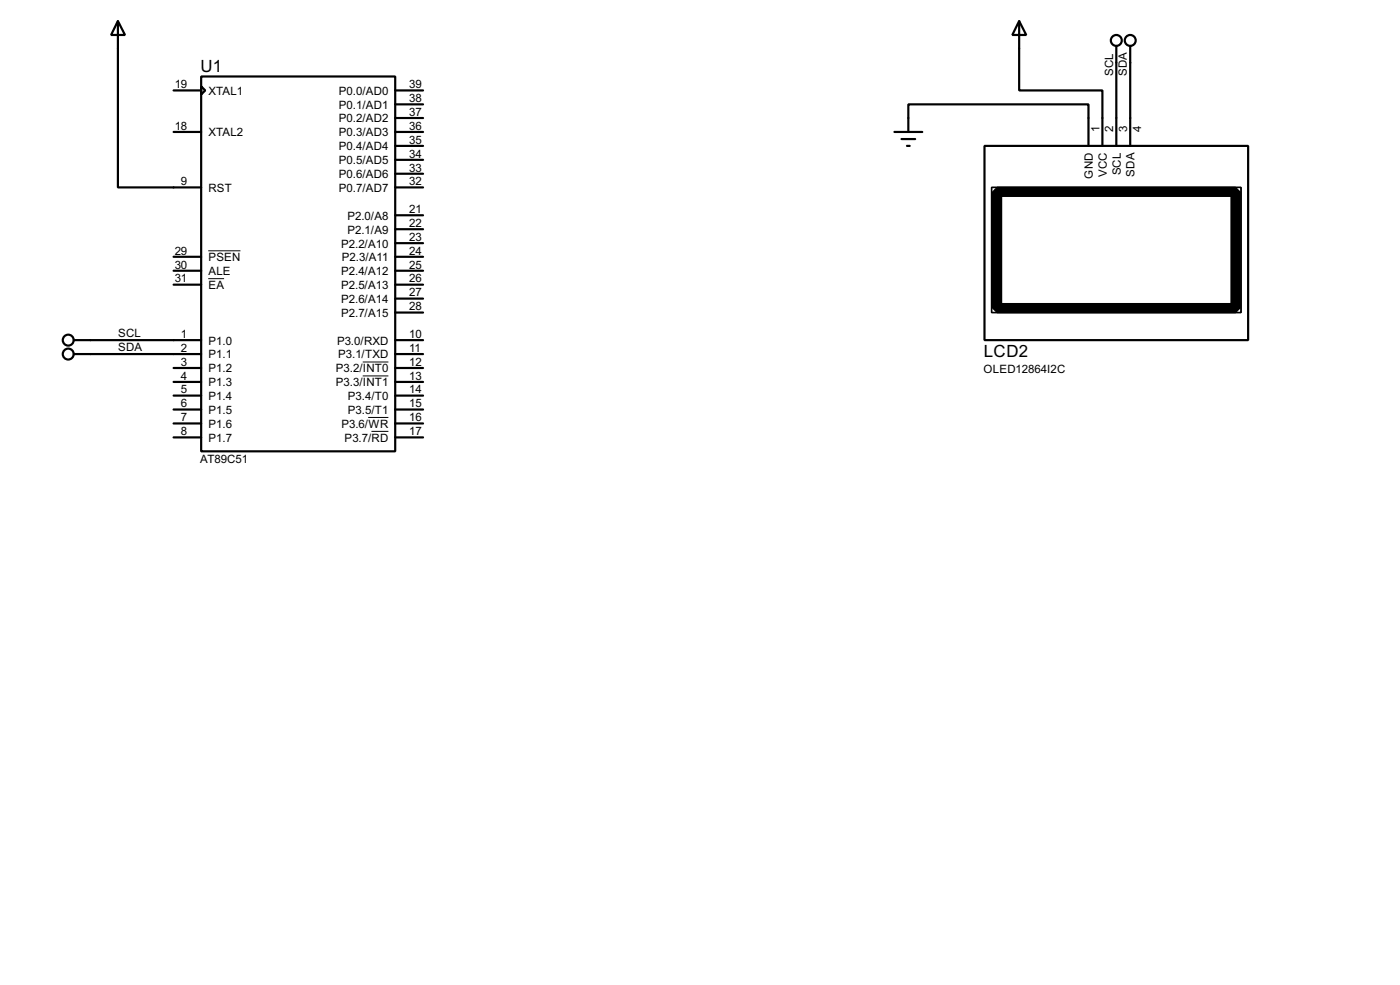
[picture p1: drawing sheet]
<svg xmlns="http://www.w3.org/2000/svg" width="256mm" height="180mm" viewBox="0 0 256 180" stroke-linecap="round" stroke-linejoin="round" font-family="sans-serif">
<g fill="none" stroke="#000" stroke-width=".4">
<path d="M21.6 3.9l1.3 2.5h-2.5zM21.6 3.9v30.4h15.3M31.8 16.6h5.1M36.9 14h35.5v68.6h-35.5zM36.9 15.8l.7 .8-.7 .7zM72.4 16.6h5.1M72.4 19.1h5.1M186.7 3.9l1.3 2.5h-2.5zM186.7 3.9v12.7h15.3v10.1M204.5 8.4v18.3M207.1 8.4v18.3M31.8 24.2h5.1"/>
<path d="M72.4 24.2h5.1M72.4 34.3h5.1M72.4 21.6h5.1M72.4 26.7h5.1M72.4 29.3h5.1M72.4 31.8h5.1M72.4 39.4h5.1M163.9 24.2h5.1M165.2 25.5h2.5M166.2 26.7h.5M166.4 24.2v-5.1h33v7.6M180.4 26.7h48.3v35.6h-48.3z"/>
<path d="M31.8 49.6h5.1M31.8 52.1h5.1M31.8 47h5.1M72.4 49.6h5.1M72.4 52.1h5.1M72.4 47h5.1M72.4 57.2h5.1M72.4 42h5.1M72.4 44.5h5.1M72.4 54.7h5.1M13.5 62.3h23.4M13.5 64.8h23.4"/>
<path d="M31.8 67.4h5.1M31.8 69.9h5.1M31.8 72.4h5.1M31.8 75h5.1M31.8 77.5h5.1M72.4 62.3h5.1M72.4 64.8h5.1M72.4 67.4h5.1M72.4 69.9h5.1M72.4 72.4h5.1M72.4 75h5.1M72.4 77.5h5.1"/>
<path d="M31.8 80.1h5.1M72.4 80.1h5.1"/>
<circle cx="204.5" cy="7.4" r="1"/>
<circle cx="207" cy="7.4" r="1"/>
<circle cx="12.5" cy="64.8" r="1"/>
<circle cx="12.5" cy="62.3" r="1"/>
</g>
<path d="M38.2 51h2.9M38.2 45.9h5.9M66.5 66.3h4.7M66.5 68.8h4.7M67.5 76.4h3.7M68.1 79h3.1" fill="none" stroke="#000" stroke-width=".18"/>
<path d="M181.7 34.3h45.7v22.9h-45.7z" fill="none" stroke="#000" stroke-width=".25"/>
<path d="M182.7 35.1h43.7v21.3h-43.7z" fill="none" stroke="#000" stroke-width="1.9"/>
<g font-size="3.5">
<text x="36.7" y="13.2">U1</text>
<text x="180.2" y="65.4">LCD2</text>
</g>
<g font-size="2.4">
<text x="32" y="16.2">19</text>
<text x="38.2" y="17.3">XTAL1</text>
<text x="62.1" y="17.3">P0.0/AD0</text>
<text x="75" y="16.2">39</text>
<text x="203.9" y="14" transform="rotate(-90 203.9 14)">SCL</text>
<text x="206.5" y="14" transform="rotate(-90 206.5 14)">SDA</text>
<text x="32" y="23.8">18</text>
<text x="62.1" y="19.9">P0.1/AD1</text>
<text x="62.1" y="22.4">P0.2/AD2</text>
<text x="75" y="18.7">38</text>
<text x="75" y="21.2">37</text>
<text x="75" y="23.8">36</text>
<text x="38.2" y="25">XTAL2</text>
<text x="62.1" y="25">P0.3/AD3</text>
<text x="62.1" y="27.5">P0.4/AD4</text>
<text x="75" y="26.3">35</text>
<text x="75" y="28.9">34</text>
<text x="201.4" y="24.2" transform="rotate(-90 201.4 24.2)">1</text>
<text x="203.9" y="24.1" transform="rotate(-90 203.9 24.1)">2</text>
<text x="206.5" y="24.1" transform="rotate(-90 206.5 24.1)">3</text>
<text x="209.1" y="24.2" transform="rotate(-90 209.1 24.2)">4</text>
<text x="33.2" y="33.9">9</text>
<text x="38.2" y="35.1">RST</text>
<text x="62.1" y="30">P0.5/AD5</text>
<text x="62.1" y="32.6">P0.6/AD6</text>
<text x="62.1" y="35.1">P0.7/AD7</text>
<text x="75" y="31.4">33</text>
<text x="75" y="33.9">32</text>
<text x="200.2" y="32.7" transform="rotate(-90 200.2 32.7)">GND</text>
<text x="202.8" y="32.5" transform="rotate(-90 202.8 32.5)">VCC</text>
<text x="205.3" y="32.1" transform="rotate(-90 205.3 32.1)">SCL</text>
<text x="207.8" y="32.4" transform="rotate(-90 207.8 32.4)">SDA</text>
<text x="63.6" y="40.2">P2.0/A8</text>
<text x="75" y="39">21</text>
<text x="75" y="41.6">22</text>
<text x="32" y="46.6">29</text>
<text x="38.2" y="47.8">PSEN</text>
<text x="62.5" y="45.3">P2.2/A10</text>
<text x="62.6" y="47.8">P2.3/A11</text>
<text x="63.6" y="42.7">P2.1/A9</text>
<text x="75" y="44.1">23</text>
<text x="75" y="46.6">24</text>
<text x="32" y="49.2">30</text>
<text x="32" y="51.7">31</text>
<text x="38.2" y="50.4">ALE</text>
<text x="38.2" y="52.9">EA</text>
<text x="62.5" y="50.4">P2.4/A12</text>
<text x="62.5" y="52.9">P2.5/A13</text>
<text x="75" y="49.2">25</text>
<text x="75" y="51.7">26</text>
<text x="62.5" y="58">P2.7/A15</text>
<text x="62.5" y="55.4">P2.6/A14</text>
<text x="75" y="56.8">28</text>
<text x="75" y="54.3">27</text>
<text x="21.6" y="61.7">SCL</text>
<text x="21.6" y="64.2">SDA</text>
<text x="33.2" y="61.9">1</text>
<text x="33.2" y="64.4">2</text>
<text x="38.2" y="63.1">P1.0</text>
<text x="38.2" y="65.6">P1.1</text>
<text x="61.7" y="63.1">P3.0/RXD</text>
<text x="61.9" y="65.6">P3.1/TXD</text>
<text x="75" y="61.9">10</text>
<text x="75" y="64.4">11</text>
<text x="33.2" y="67">3</text>
<text x="33.2" y="69.5">4</text>
<text x="33.2" y="72">5</text>
<text x="38.2" y="68.1">P1.2</text>
<text x="38.2" y="70.7">P1.3</text>
<text x="61.5" y="68.1">P3.2/INT0</text>
<text x="61.5" y="70.7">P3.3/INT1</text>
<text x="75" y="67">12</text>
<text x="75" y="69.5">13</text>
<text x="75" y="72">14</text>
<text x="180.2" y="68.3">OLED12864I2C</text>
<text x="33.2" y="74.6">6</text>
<text x="33.2" y="77.1">7</text>
<text x="38.2" y="73.2">P1.4</text>
<text x="38.2" y="75.8">P1.5</text>
<text x="63.7" y="73.2">P3.4/T0</text>
<text x="63.7" y="75.8">P3.5/T1</text>
<text x="75" y="77.1">16</text>
<text x="75" y="74.6">15</text>
<text x="33.2" y="79.7">8</text>
<text x="38.2" y="78.3">P1.6</text>
<text x="38.2" y="80.8">P1.7</text>
<text x="62.5" y="78.3">P3.6/WR</text>
<text x="63.1" y="80.8">P3.7/RD</text>
<text x="75" y="79.7">17</text>
<text x="36.7" y="84.8">AT89C51</text>
</g>
</svg>
